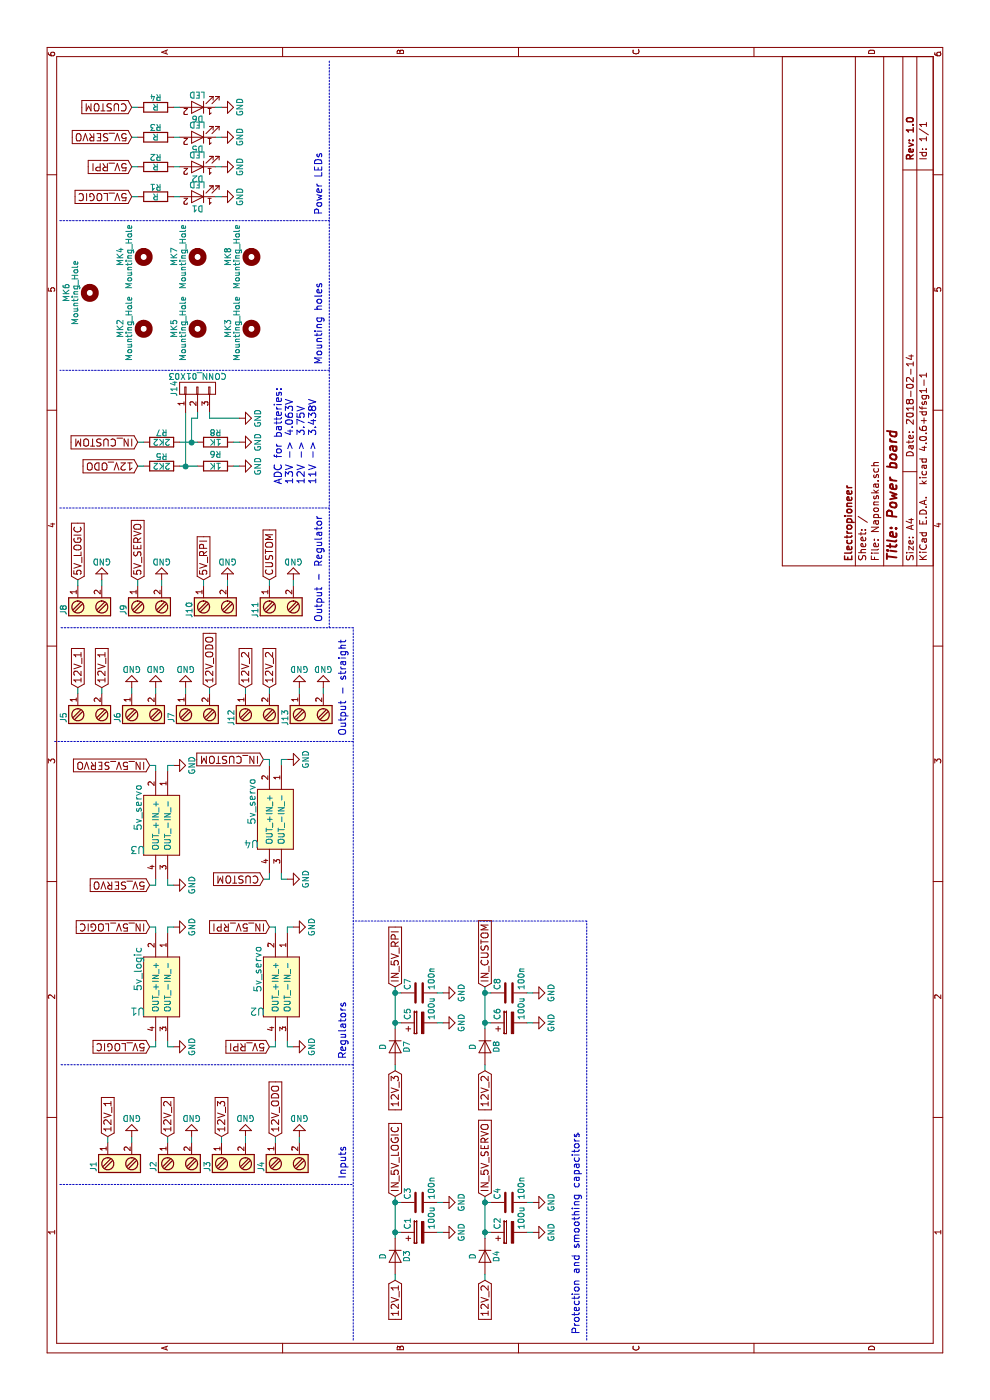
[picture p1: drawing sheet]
EESchema Schematic File Version 2
LIBS:power
LIBS:device
LIBS:transistors
LIBS:conn
LIBS:linear
LIBS:regul
LIBS:74xx
LIBS:cmos4000
LIBS:adc-dac
LIBS:memory
LIBS:xilinx
LIBS:microcontrollers
LIBS:dsp
LIBS:microchip
LIBS:analog_switches
LIBS:motorola
LIBS:texas
LIBS:intel
LIBS:audio
LIBS:interface
LIBS:digital-audio
LIBS:philips
LIBS:display
LIBS:cypress
LIBS:siliconi
LIBS:opto
LIBS:atmel
LIBS:contrib
LIBS:valves
LIBS:74xgxx
LIBS:ac-dc
LIBS:actel
LIBS:allegro
LIBS:Altera
LIBS:analog_devices
LIBS:battery_management
LIBS:bbd
LIBS:bosch
LIBS:brooktre
LIBS:cmos_ieee
LIBS:dc-dc
LIBS:diode
LIBS:elec-unifil
LIBS:ESD_Protection
LIBS:ftdi
LIBS:gennum
LIBS:graphic
LIBS:hc11
LIBS:ir
LIBS:Lattice
LIBS:leds
LIBS:logo
LIBS:maxim
LIBS:mechanical
LIBS:microchip_dspic33dsc
LIBS:microchip_pic10mcu
LIBS:microchip_pic12mcu
LIBS:microchip_pic16mcu
LIBS:microchip_pic18mcu
LIBS:microchip_pic24mcu
LIBS:microchip_pic32mcu
LIBS:modules
LIBS:motor_drivers
LIBS:motors
LIBS:msp430
LIBS:nordicsemi
LIBS:nxp
LIBS:nxp_armmcu
LIBS:onsemi
LIBS:Oscillators
LIBS:powerint
LIBS:Power_Management
LIBS:pspice
LIBS:references
LIBS:relays
LIBS:rfcom
LIBS:sensors
LIBS:silabs
LIBS:stm8
LIBS:stm32
LIBS:supertex
LIBS:switches
LIBS:transf
LIBS:triac_thyristor
LIBS:ttl_ieee
LIBS:video
LIBS:wiznet
LIBS:Worldsemi
LIBS:Xicor
LIBS:zetex
LIBS:Zilog
LIBS:naponska
LIBS:Naponska-cache
EELAYER 25 0
EELAYER END
$Descr A4 11693 8268
encoding utf-8
Sheet 1 1
Title "Power board"
Date "2018-02-14"
Rev "1.0"
Comp "Electropioneer"
Comment1 ""
Comment2 ""
Comment3 ""
Comment4 ""
$EndDescr
$Comp
L buck U1
U 1 1
P 3300 1350
F 0 "U1" H 3100 1300 60  0000 C CNN
F 1 "5v_logic" V 3100 1650 60  0000 C CNN
F 2 "buck:buck" H 3300 1350 60  0001 C CNN
F 3 "" H 3300 1350 60  0001 C CNN
	1    3300 1350
	0    1    1    0   
$EndComp
$Comp
L GND #PWR01
U 1 1
P 2200 1100
F 0 "#PWR01" H 2200 850 50  0001 C CNN
F 1 "GND" H 2200 950 50  0000 C CNN
F 2 "" H 2200 1100 50  0001 C CNN
F 3 "" H 2200 1100 50  0001 C CNN
	1    2200 1100
	0    -1   -1   0   
$EndComp
$Comp
L GND #PWR02
U 1 1
P 3950 1450
F 0 "#PWR02" H 3950 1200 50  0001 C CNN
F 1 "GND" H 3950 1300 50  0000 C CNN
F 2 "" H 3950 1450 50  0001 C CNN
F 3 "" H 3950 1450 50  0001 C CNN
	1    3950 1450
	1    0    0    -1  
$EndComp
$Comp
L GND #PWR03
U 1 1
P 2950 1450
F 0 "#PWR03" H 2950 1200 50  0001 C CNN
F 1 "GND" H 2950 1300 50  0000 C CNN
F 2 "" H 2950 1450 50  0001 C CNN
F 3 "" H 2950 1450 50  0001 C CNN
	1    2950 1450
	1    0    0    -1  
$EndComp
Text GLabel 2200 900  2    60   Input ~ 0
12V_1
Text GLabel 2950 1250 1    60   Input ~ 0
5V_LOGIC
$Comp
L GND #PWR04
U 1 1
P 2200 1600
F 0 "#PWR04" H 2200 1350 50  0001 C CNN
F 1 "GND" H 2200 1450 50  0000 C CNN
F 2 "" H 2200 1600 50  0001 C CNN
F 3 "" H 2200 1600 50  0001 C CNN
	1    2200 1600
	0    -1   -1   0   
$EndComp
Text GLabel 2200 1400 2    60   Input ~ 0
12V_2
$Comp
L buck U3
U 1 1
P 4650 1350
F 0 "U3" H 4450 1300 60  0000 C CNN
F 1 "5v_servo" V 4450 1650 60  0000 C CNN
F 2 "buck:buck" H 4650 1350 60  0001 C CNN
F 3 "" H 4650 1350 60  0001 C CNN
	1    4650 1350
	0    1    1    0   
$EndComp
$Comp
L GND #PWR05
U 1 1
P 5300 1450
F 0 "#PWR05" H 5300 1200 50  0001 C CNN
F 1 "GND" H 5300 1300 50  0000 C CNN
F 2 "" H 5300 1450 50  0001 C CNN
F 3 "" H 5300 1450 50  0001 C CNN
	1    5300 1450
	1    0    0    -1  
$EndComp
$Comp
L GND #PWR06
U 1 1
P 4300 1450
F 0 "#PWR06" H 4300 1200 50  0001 C CNN
F 1 "GND" H 4300 1300 50  0000 C CNN
F 2 "" H 4300 1450 50  0001 C CNN
F 3 "" H 4300 1450 50  0001 C CNN
	1    4300 1450
	1    0    0    -1  
$EndComp
Text GLabel 4300 1250 1    60   Input ~ 0
5V_SERVO
$Comp
L buck U2
U 1 1
P 3300 2350
F 0 "U2" H 3100 2300 60  0000 C CNN
F 1 "5v_servo" V 3100 2650 60  0000 C CNN
F 2 "buck:buck" H 3300 2350 60  0001 C CNN
F 3 "" H 3300 2350 60  0001 C CNN
	1    3300 2350
	0    1    1    0   
$EndComp
$Comp
L GND #PWR07
U 1 1
P 3950 2450
F 0 "#PWR07" H 3950 2200 50  0001 C CNN
F 1 "GND" H 3950 2300 50  0000 C CNN
F 2 "" H 3950 2450 50  0001 C CNN
F 3 "" H 3950 2450 50  0001 C CNN
	1    3950 2450
	1    0    0    -1  
$EndComp
$Comp
L GND #PWR08
U 1 1
P 2950 2450
F 0 "#PWR08" H 2950 2200 50  0001 C CNN
F 1 "GND" H 2950 2300 50  0000 C CNN
F 2 "" H 2950 2450 50  0001 C CNN
F 3 "" H 2950 2450 50  0001 C CNN
	1    2950 2450
	1    0    0    -1  
$EndComp
Text GLabel 2950 2250 1    60   Input ~ 0
5V_RPI
$Comp
L buck U4
U 1 1
P 4700 2300
F 0 "U4" H 4500 2250 60  0000 C CNN
F 1 "5v_servo" V 4500 2600 60  0000 C CNN
F 2 "buck:buck" H 4700 2300 60  0001 C CNN
F 3 "" H 4700 2300 60  0001 C CNN
	1    4700 2300
	0    1    1    0   
$EndComp
$Comp
L GND #PWR09
U 1 1
P 5350 2400
F 0 "#PWR09" H 5350 2150 50  0001 C CNN
F 1 "GND" H 5350 2250 50  0000 C CNN
F 2 "" H 5350 2400 50  0001 C CNN
F 3 "" H 5350 2400 50  0001 C CNN
	1    5350 2400
	1    0    0    -1  
$EndComp
$Comp
L GND #PWR010
U 1 1
P 4350 2400
F 0 "#PWR010" H 4350 2150 50  0001 C CNN
F 1 "GND" H 4350 2250 50  0000 C CNN
F 2 "" H 4350 2400 50  0001 C CNN
F 3 "" H 4350 2400 50  0001 C CNN
	1    4350 2400
	1    0    0    -1  
$EndComp
Text GLabel 4350 2200 1    60   Input ~ 0
CUSTOM
$Comp
L GND #PWR011
U 1 1
P 2200 2050
F 0 "#PWR011" H 2200 1800 50  0001 C CNN
F 1 "GND" H 2200 1900 50  0000 C CNN
F 2 "" H 2200 2050 50  0001 C CNN
F 3 "" H 2200 2050 50  0001 C CNN
	1    2200 2050
	0    -1   -1   0   
$EndComp
Text GLabel 2200 1850 2    60   Input ~ 0
12V_3
Text GLabel 2200 2300 2    60   Input ~ 0
12V_ODO
$Comp
L GND #PWR012
U 1 1
P 2200 2500
F 0 "#PWR012" H 2200 2250 50  0001 C CNN
F 1 "GND" H 2200 2350 50  0000 C CNN
F 2 "" H 2200 2500 50  0001 C CNN
F 3 "" H 2200 2500 50  0001 C CNN
	1    2200 2500
	0    -1   -1   0   
$EndComp
Text GLabel 5950 650  2    60   Input ~ 0
12V_1
$Comp
L GND #PWR013
U 1 1
P 5950 1300
F 0 "#PWR013" H 5950 1050 50  0001 C CNN
F 1 "GND" H 5950 1150 50  0000 C CNN
F 2 "" H 5950 1300 50  0001 C CNN
F 3 "" H 5950 1300 50  0001 C CNN
	1    5950 1300
	0    -1   -1   0   
$EndComp
Text GLabel 5950 1750 2    60   Input ~ 0
12V_ODO
$Comp
L GND #PWR014
U 1 1
P 5950 1550
F 0 "#PWR014" H 5950 1300 50  0001 C CNN
F 1 "GND" H 5950 1400 50  0000 C CNN
F 2 "" H 5950 1550 50  0001 C CNN
F 3 "" H 5950 1550 50  0001 C CNN
	1    5950 1550
	0    -1   -1   0   
$EndComp
Text GLabel 6850 650  2    60   Input ~ 0
5V_LOGIC
$Comp
L GND #PWR015
U 1 1
P 6850 850
F 0 "#PWR015" H 6850 600 50  0001 C CNN
F 1 "GND" H 6850 700 50  0000 C CNN
F 2 "" H 6850 850 50  0001 C CNN
F 3 "" H 6850 850 50  0001 C CNN
	1    6850 850 
	0    -1   -1   0   
$EndComp
$Comp
L GND #PWR016
U 1 1
P 6850 1350
F 0 "#PWR016" H 6850 1100 50  0001 C CNN
F 1 "GND" H 6850 1200 50  0000 C CNN
F 2 "" H 6850 1350 50  0001 C CNN
F 3 "" H 6850 1350 50  0001 C CNN
	1    6850 1350
	0    -1   -1   0   
$EndComp
Text GLabel 6850 1150 2    60   Input ~ 0
5V_SERVO
$Comp
L GND #PWR017
U 1 1
P 6850 1900
F 0 "#PWR017" H 6850 1650 50  0001 C CNN
F 1 "GND" H 6850 1750 50  0000 C CNN
F 2 "" H 6850 1900 50  0001 C CNN
F 3 "" H 6850 1900 50  0001 C CNN
	1    6850 1900
	0    -1   -1   0   
$EndComp
Text GLabel 6850 1700 2    60   Input ~ 0
5V_RPI
$Comp
L Screw_Terminal_1x02 J11
U 1 1
P 6600 2350
F 0 "J11" H 6600 2600 50  0000 C TNN
F 1 "OUTPUT_CUSTOM" V 6450 2350 50  0001 C TNN
F 2 "Connectors_Terminal_Blocks:TerminalBlock_Pheonix_MKDS1.5-2pol" H 6600 2125 50  0001 C CNN
F 3 "" H 6575 2350 50  0001 C CNN
	1    6600 2350
	1    0    0    -1  
$EndComp
Text GLabel 6850 2250 2    60   Input ~ 0
CUSTOM
$Comp
L GND #PWR018
U 1 1
P 6850 2450
F 0 "#PWR018" H 6850 2200 50  0001 C CNN
F 1 "GND" H 6850 2300 50  0000 C CNN
F 2 "" H 6850 2450 50  0001 C CNN
F 3 "" H 6850 2450 50  0001 C CNN
	1    6850 2450
	0    -1   -1   0   
$EndComp
$Comp
L Screw_Terminal_1x02 J10
U 1 1
P 6600 1800
F 0 "J10" H 6600 2050 50  0000 C TNN
F 1 "OUTPUT_RPI" V 6450 1800 50  0001 C TNN
F 2 "Connectors_Terminal_Blocks:TerminalBlock_Pheonix_MKDS1.5-2pol" H 6600 1575 50  0001 C CNN
F 3 "" H 6575 1800 50  0001 C CNN
	1    6600 1800
	1    0    0    -1  
$EndComp
$Comp
L Screw_Terminal_1x02 J9
U 1 1
P 6600 1250
F 0 "J9" H 6600 1500 50  0000 C TNN
F 1 "OUTPUT_SERVO" V 6450 1250 50  0001 C TNN
F 2 "Connectors_Terminal_Blocks:TerminalBlock_Pheonix_MKDS1.5-2pol" H 6600 1025 50  0001 C CNN
F 3 "" H 6575 1250 50  0001 C CNN
	1    6600 1250
	1    0    0    -1  
$EndComp
$Comp
L Screw_Terminal_1x02 J8
U 1 1
P 6600 750
F 0 "J8" H 6600 1000 50  0000 C TNN
F 1 "OUTPUT_5V" V 6450 750 50  0001 C TNN
F 2 "Connectors_Terminal_Blocks:TerminalBlock_Pheonix_MKDS1.5-2pol" H 6600 525 50  0001 C CNN
F 3 "" H 6575 750 50  0001 C CNN
	1    6600 750 
	1    0    0    -1  
$EndComp
$Comp
L Screw_Terminal_1x02 J1
U 1 1
P 1950 1000
F 0 "J1" H 1950 1250 50  0000 C TNN
F 1 "INPUT_1" V 1800 1000 50  0001 C TNN
F 2 "Connectors_Terminal_Blocks:TerminalBlock_Pheonix_MKDS1.5-2pol" H 1950 775 50  0001 C CNN
F 3 "" H 1925 1000 50  0001 C CNN
	1    1950 1000
	1    0    0    -1  
$EndComp
$Comp
L Screw_Terminal_1x02 J2
U 1 1
P 1950 1500
F 0 "J2" H 1950 1750 50  0000 C TNN
F 1 "INPUT_2" V 1800 1500 50  0001 C TNN
F 2 "Connectors_Terminal_Blocks:TerminalBlock_Pheonix_MKDS1.5-2pol" H 1950 1275 50  0001 C CNN
F 3 "" H 1925 1500 50  0001 C CNN
	1    1950 1500
	1    0    0    -1  
$EndComp
$Comp
L Screw_Terminal_1x02 J3
U 1 1
P 1950 1950
F 0 "J3" H 1950 2200 50  0000 C TNN
F 1 "INPUT_3" V 1800 1950 50  0001 C TNN
F 2 "Connectors_Terminal_Blocks:TerminalBlock_Pheonix_MKDS1.5-2pol" H 1950 1725 50  0001 C CNN
F 3 "" H 1925 1950 50  0001 C CNN
	1    1950 1950
	1    0    0    -1  
$EndComp
$Comp
L Screw_Terminal_1x02 J4
U 1 1
P 1950 2400
F 0 "J4" H 1950 2650 50  0000 C TNN
F 1 "INPUT_O" V 1800 2400 50  0001 C TNN
F 2 "Connectors_Terminal_Blocks:TerminalBlock_Pheonix_MKDS1.5-2pol" H 1950 2175 50  0001 C CNN
F 3 "" H 1925 2400 50  0001 C CNN
	1    1950 2400
	1    0    0    -1  
$EndComp
$Comp
L Screw_Terminal_1x02 J5
U 1 1
P 5700 750
F 0 "J5" H 5700 1000 50  0000 C TNN
F 1 "OUTPUT_12V_1" V 5550 750 50  0001 C TNN
F 2 "Connectors_Terminal_Blocks:TerminalBlock_Pheonix_MKDS1.5-2pol" H 5700 525 50  0001 C CNN
F 3 "" H 5675 750 50  0001 C CNN
	1    5700 750 
	1    0    0    -1  
$EndComp
$Comp
L Screw_Terminal_1x02 J6
U 1 1
P 5700 1200
F 0 "J6" H 5700 1450 50  0000 C TNN
F 1 "OUTPUT_12V_2" V 5550 1200 50  0001 C TNN
F 2 "Connectors_Terminal_Blocks:TerminalBlock_Pheonix_MKDS1.5-2pol" H 5700 975 50  0001 C CNN
F 3 "" H 5675 1200 50  0001 C CNN
	1    5700 1200
	1    0    0    -1  
$EndComp
$Comp
L Screw_Terminal_1x02 J7
U 1 1
P 5700 1650
F 0 "J7" H 5700 1900 50  0000 C TNN
F 1 "OUTPUT_O" V 5550 1650 50  0001 C TNN
F 2 "Connectors_Terminal_Blocks:TerminalBlock_Pheonix_MKDS1.5-2pol" H 5700 1425 50  0001 C CNN
F 3 "" H 5675 1650 50  0001 C CNN
	1    5700 1650
	1    0    0    -1  
$EndComp
Text GLabel 3950 1250 1    60   Input ~ 0
IN_5V_LOGIC
Text GLabel 5300 1250 1    60   Input ~ 0
IN_5V_SERVO
Text GLabel 3950 2250 1    60   Input ~ 0
IN_5V_RPI
Text GLabel 5350 2200 1    60   Input ~ 0
IN_CUSTOM
Text GLabel 1000 3300 0    60   Input ~ 0
12V_1
$Comp
L D D3
U 1 1
P 1200 3300
F 0 "D3" H 1200 3400 50  0000 C CNN
F 1 "D" H 1200 3200 50  0000 C CNN
F 2 "Diodes_SMD:D_SMB_Standard" H 1200 3300 50  0001 C CNN
F 3 "" H 1200 3300 50  0001 C CNN
	1    1200 3300
	-1   0    0    1   
$EndComp
$Comp
L CP C1
U 1 1
P 1400 3500
F 0 "C1" H 1425 3600 50  0000 L CNN
F 1 "100u" H 1425 3400 50  0000 L CNN
F 2 "Capacitors_SMD:CP_Elec_4x4.5" H 1438 3350 50  0001 C CNN
F 3 "" H 1400 3500 50  0001 C CNN
	1    1400 3500
	1    0    0    -1  
$EndComp
$Comp
L C C3
U 1 1
P 1650 3500
F 0 "C3" H 1675 3600 50  0000 L CNN
F 1 "100n" H 1675 3400 50  0000 L CNN
F 2 "Capacitors_SMD:C_0805" H 1688 3350 50  0001 C CNN
F 3 "" H 1650 3500 50  0001 C CNN
	1    1650 3500
	1    0    0    -1  
$EndComp
$Comp
L GND #PWR019
U 1 1
P 1400 3700
F 0 "#PWR019" H 1400 3450 50  0001 C CNN
F 1 "GND" H 1400 3550 50  0000 C CNN
F 2 "" H 1400 3700 50  0001 C CNN
F 3 "" H 1400 3700 50  0001 C CNN
	1    1400 3700
	1    0    0    -1  
$EndComp
$Comp
L GND #PWR020
U 1 1
P 1650 3700
F 0 "#PWR020" H 1650 3450 50  0001 C CNN
F 1 "GND" H 1650 3550 50  0000 C CNN
F 2 "" H 1650 3700 50  0001 C CNN
F 3 "" H 1650 3700 50  0001 C CNN
	1    1650 3700
	1    0    0    -1  
$EndComp
Text GLabel 1700 3300 2    60   Input ~ 0
IN_5V_LOGIC
$Comp
L D D4
U 1 1
P 1200 4050
F 0 "D4" H 1200 4150 50  0000 C CNN
F 1 "D" H 1200 3950 50  0000 C CNN
F 2 "Diodes_SMD:D_SMB_Standard" H 1200 4050 50  0001 C CNN
F 3 "" H 1200 4050 50  0001 C CNN
	1    1200 4050
	-1   0    0    1   
$EndComp
$Comp
L CP C2
U 1 1
P 1400 4250
F 0 "C2" H 1425 4350 50  0000 L CNN
F 1 "100u" H 1425 4150 50  0000 L CNN
F 2 "Capacitors_SMD:CP_Elec_4x4.5" H 1438 4100 50  0001 C CNN
F 3 "" H 1400 4250 50  0001 C CNN
	1    1400 4250
	1    0    0    -1  
$EndComp
$Comp
L C C4
U 1 1
P 1650 4250
F 0 "C4" H 1675 4350 50  0000 L CNN
F 1 "100n" H 1675 4150 50  0000 L CNN
F 2 "Capacitors_SMD:C_0805" H 1688 4100 50  0001 C CNN
F 3 "" H 1650 4250 50  0001 C CNN
	1    1650 4250
	1    0    0    -1  
$EndComp
$Comp
L GND #PWR021
U 1 1
P 1400 4450
F 0 "#PWR021" H 1400 4200 50  0001 C CNN
F 1 "GND" H 1400 4300 50  0000 C CNN
F 2 "" H 1400 4450 50  0001 C CNN
F 3 "" H 1400 4450 50  0001 C CNN
	1    1400 4450
	1    0    0    -1  
$EndComp
$Comp
L GND #PWR022
U 1 1
P 1650 4450
F 0 "#PWR022" H 1650 4200 50  0001 C CNN
F 1 "GND" H 1650 4300 50  0000 C CNN
F 2 "" H 1650 4450 50  0001 C CNN
F 3 "" H 1650 4450 50  0001 C CNN
	1    1650 4450
	1    0    0    -1  
$EndComp
Text GLabel 1000 4050 0    60   Input ~ 0
12V_2
Text GLabel 1700 4050 2    60   Input ~ 0
IN_5V_SERVO
$Comp
L D D7
U 1 1
P 2950 3300
F 0 "D7" H 2950 3400 50  0000 C CNN
F 1 "D" H 2950 3200 50  0000 C CNN
F 2 "Diodes_SMD:D_SMB_Standard" H 2950 3300 50  0001 C CNN
F 3 "" H 2950 3300 50  0001 C CNN
	1    2950 3300
	-1   0    0    1   
$EndComp
$Comp
L CP C5
U 1 1
P 3150 3500
F 0 "C5" H 3175 3600 50  0000 L CNN
F 1 "100u" H 3175 3400 50  0000 L CNN
F 2 "Capacitors_SMD:CP_Elec_4x4.5" H 3188 3350 50  0001 C CNN
F 3 "" H 3150 3500 50  0001 C CNN
	1    3150 3500
	1    0    0    -1  
$EndComp
$Comp
L C C7
U 1 1
P 3400 3500
F 0 "C7" H 3425 3600 50  0000 L CNN
F 1 "100n" H 3425 3400 50  0000 L CNN
F 2 "Capacitors_SMD:C_0805" H 3438 3350 50  0001 C CNN
F 3 "" H 3400 3500 50  0001 C CNN
	1    3400 3500
	1    0    0    -1  
$EndComp
$Comp
L GND #PWR023
U 1 1
P 3150 3700
F 0 "#PWR023" H 3150 3450 50  0001 C CNN
F 1 "GND" H 3150 3550 50  0000 C CNN
F 2 "" H 3150 3700 50  0001 C CNN
F 3 "" H 3150 3700 50  0001 C CNN
	1    3150 3700
	1    0    0    -1  
$EndComp
$Comp
L GND #PWR024
U 1 1
P 3400 3700
F 0 "#PWR024" H 3400 3450 50  0001 C CNN
F 1 "GND" H 3400 3550 50  0000 C CNN
F 2 "" H 3400 3700 50  0001 C CNN
F 3 "" H 3400 3700 50  0001 C CNN
	1    3400 3700
	1    0    0    -1  
$EndComp
$Comp
L D D8
U 1 1
P 2950 4050
F 0 "D8" H 2950 4150 50  0000 C CNN
F 1 "D" H 2950 3950 50  0000 C CNN
F 2 "Diodes_SMD:D_SMB_Standard" H 2950 4050 50  0001 C CNN
F 3 "" H 2950 4050 50  0001 C CNN
	1    2950 4050
	-1   0    0    1   
$EndComp
$Comp
L CP C6
U 1 1
P 3150 4250
F 0 "C6" H 3175 4350 50  0000 L CNN
F 1 "100u" H 3175 4150 50  0000 L CNN
F 2 "Capacitors_SMD:CP_Elec_4x4.5" H 3188 4100 50  0001 C CNN
F 3 "" H 3150 4250 50  0001 C CNN
	1    3150 4250
	1    0    0    -1  
$EndComp
$Comp
L C C8
U 1 1
P 3400 4250
F 0 "C8" H 3425 4350 50  0000 L CNN
F 1 "100n" H 3425 4150 50  0000 L CNN
F 2 "Capacitors_SMD:C_0805" H 3438 4100 50  0001 C CNN
F 3 "" H 3400 4250 50  0001 C CNN
	1    3400 4250
	1    0    0    -1  
$EndComp
$Comp
L GND #PWR025
U 1 1
P 3150 4450
F 0 "#PWR025" H 3150 4200 50  0001 C CNN
F 1 "GND" H 3150 4300 50  0000 C CNN
F 2 "" H 3150 4450 50  0001 C CNN
F 3 "" H 3150 4450 50  0001 C CNN
	1    3150 4450
	1    0    0    -1  
$EndComp
$Comp
L GND #PWR026
U 1 1
P 3400 4450
F 0 "#PWR026" H 3400 4200 50  0001 C CNN
F 1 "GND" H 3400 4300 50  0000 C CNN
F 2 "" H 3400 4450 50  0001 C CNN
F 3 "" H 3400 4450 50  0001 C CNN
	1    3400 4450
	1    0    0    -1  
$EndComp
Text GLabel 2750 3300 0    60   Input ~ 0
12V_3
Text GLabel 3450 3300 2    60   Input ~ 0
IN_5V_RPI
Text GLabel 2750 4050 0    60   Input ~ 0
12V_2
Text GLabel 3450 4050 2    60   Input ~ 0
IN_CUSTOM
$Comp
L R R1
U 1 1
P 10050 1300
F 0 "R1" V 10130 1300 50  0000 C CNN
F 1 "R" V 10050 1300 50  0000 C CNN
F 2 "Resistors_SMD:R_0805" V 9980 1300 50  0001 C CNN
F 3 "" H 10050 1300 50  0001 C CNN
	1    10050 1300
	1    0    0    -1  
$EndComp
$Comp
L LED D1
U 1 1
P 10050 1650
F 0 "D1" H 10050 1750 50  0000 C CNN
F 1 "LED" H 10050 1550 50  0000 C CNN
F 2 "LEDs:LED_0805" H 10050 1650 50  0001 C CNN
F 3 "" H 10050 1650 50  0001 C CNN
	1    10050 1650
	0    -1   -1   0   
$EndComp
$Comp
L GND #PWR027
U 1 1
P 10050 1850
F 0 "#PWR027" H 10050 1600 50  0001 C CNN
F 1 "GND" H 10050 1700 50  0000 C CNN
F 2 "" H 10050 1850 50  0001 C CNN
F 3 "" H 10050 1850 50  0001 C CNN
	1    10050 1850
	1    0    0    -1  
$EndComp
$Comp
L R R2
U 1 1
P 10300 1300
F 0 "R2" V 10380 1300 50  0000 C CNN
F 1 "R" V 10300 1300 50  0000 C CNN
F 2 "Resistors_SMD:R_0805" V 10230 1300 50  0001 C CNN
F 3 "" H 10300 1300 50  0001 C CNN
	1    10300 1300
	1    0    0    -1  
$EndComp
$Comp
L LED D2
U 1 1
P 10300 1650
F 0 "D2" H 10300 1750 50  0000 C CNN
F 1 "LED" H 10300 1550 50  0000 C CNN
F 2 "LEDs:LED_0805" H 10300 1650 50  0001 C CNN
F 3 "" H 10300 1650 50  0001 C CNN
	1    10300 1650
	0    -1   -1   0   
$EndComp
$Comp
L GND #PWR028
U 1 1
P 10300 1850
F 0 "#PWR028" H 10300 1600 50  0001 C CNN
F 1 "GND" H 10300 1700 50  0000 C CNN
F 2 "" H 10300 1850 50  0001 C CNN
F 3 "" H 10300 1850 50  0001 C CNN
	1    10300 1850
	1    0    0    -1  
$EndComp
$Comp
L R R3
U 1 1
P 10550 1300
F 0 "R3" V 10630 1300 50  0000 C CNN
F 1 "R" V 10550 1300 50  0000 C CNN
F 2 "Resistors_SMD:R_0805" V 10480 1300 50  0001 C CNN
F 3 "" H 10550 1300 50  0001 C CNN
	1    10550 1300
	1    0    0    -1  
$EndComp
$Comp
L LED D5
U 1 1
P 10550 1650
F 0 "D5" H 10550 1750 50  0000 C CNN
F 1 "LED" H 10550 1550 50  0000 C CNN
F 2 "LEDs:LED_0805" H 10550 1650 50  0001 C CNN
F 3 "" H 10550 1650 50  0001 C CNN
	1    10550 1650
	0    -1   -1   0   
$EndComp
$Comp
L GND #PWR029
U 1 1
P 10550 1850
F 0 "#PWR029" H 10550 1600 50  0001 C CNN
F 1 "GND" H 10550 1700 50  0000 C CNN
F 2 "" H 10550 1850 50  0001 C CNN
F 3 "" H 10550 1850 50  0001 C CNN
	1    10550 1850
	1    0    0    -1  
$EndComp
$Comp
L R R4
U 1 1
P 10800 1300
F 0 "R4" V 10880 1300 50  0000 C CNN
F 1 "R" V 10800 1300 50  0000 C CNN
F 2 "Resistors_SMD:R_0805" V 10730 1300 50  0001 C CNN
F 3 "" H 10800 1300 50  0001 C CNN
	1    10800 1300
	1    0    0    -1  
$EndComp
$Comp
L LED D6
U 1 1
P 10800 1650
F 0 "D6" H 10800 1750 50  0000 C CNN
F 1 "LED" H 10800 1550 50  0000 C CNN
F 2 "LEDs:LED_0805" H 10800 1650 50  0001 C CNN
F 3 "" H 10800 1650 50  0001 C CNN
	1    10800 1650
	0    -1   -1   0   
$EndComp
$Comp
L GND #PWR030
U 1 1
P 10800 1850
F 0 "#PWR030" H 10800 1600 50  0001 C CNN
F 1 "GND" H 10800 1700 50  0000 C CNN
F 2 "" H 10800 1850 50  0001 C CNN
F 3 "" H 10800 1850 50  0001 C CNN
	1    10800 1850
	1    0    0    -1  
$EndComp
Text GLabel 10050 1100 1    60   Input ~ 0
5V_LOGIC
Text GLabel 10300 1100 1    60   Input ~ 0
5V_RPI
Text GLabel 10550 1100 1    60   Input ~ 0
5V_SERVO
Text GLabel 10800 1100 1    60   Input ~ 0
CUSTOM
Text GLabel 5950 850  2    60   Input ~ 0
12V_1
$Comp
L GND #PWR031
U 1 1
P 5950 1100
F 0 "#PWR031" H 5950 850 50  0001 C CNN
F 1 "GND" H 5950 950 50  0000 C CNN
F 2 "" H 5950 1100 50  0001 C CNN
F 3 "" H 5950 1100 50  0001 C CNN
	1    5950 1100
	0    -1   -1   0   
$EndComp
$Comp
L GND #PWR032
U 1 1
P 5950 2700
F 0 "#PWR032" H 5950 2450 50  0001 C CNN
F 1 "GND" H 5950 2550 50  0000 C CNN
F 2 "" H 5950 2700 50  0001 C CNN
F 3 "" H 5950 2700 50  0001 C CNN
	1    5950 2700
	0    -1   -1   0   
$EndComp
$Comp
L Screw_Terminal_1x02 J12
U 1 1
P 5700 2150
F 0 "J12" H 5700 2400 50  0000 C TNN
F 1 "OUTPUT_12V_1" V 5550 2150 50  0001 C TNN
F 2 "Connectors_Terminal_Blocks:TerminalBlock_Pheonix_MKDS1.5-2pol" H 5700 1925 50  0001 C CNN
F 3 "" H 5675 2150 50  0001 C CNN
	1    5700 2150
	1    0    0    -1  
$EndComp
$Comp
L Screw_Terminal_1x02 J13
U 1 1
P 5700 2600
F 0 "J13" H 5700 2850 50  0000 C TNN
F 1 "OUTPUT_12V_2" V 5550 2600 50  0001 C TNN
F 2 "Connectors_Terminal_Blocks:TerminalBlock_Pheonix_MKDS1.5-2pol" H 5700 2375 50  0001 C CNN
F 3 "" H 5675 2600 50  0001 C CNN
	1    5700 2600
	1    0    0    -1  
$EndComp
$Comp
L GND #PWR033
U 1 1
P 5950 2500
F 0 "#PWR033" H 5950 2250 50  0001 C CNN
F 1 "GND" H 5950 2350 50  0000 C CNN
F 2 "" H 5950 2500 50  0001 C CNN
F 3 "" H 5950 2500 50  0001 C CNN
	1    5950 2500
	0    -1   -1   0   
$EndComp
Text GLabel 5950 2050 2    60   Input ~ 0
12V_2
Text GLabel 5950 2250 2    60   Input ~ 0
12V_2
$Comp
L Mounting_Hole MK2
U 1 1
P 8950 1200
F 0 "MK2" H 8950 1400 50  0000 C CNN
F 1 "Mounting_Hole" H 8950 1325 50  0000 C CNN
F 2 "Mounting_Holes:MountingHole_3.2mm_M3_Pad_Via" H 8950 1200 50  0001 C CNN
F 3 "" H 8950 1200 50  0001 C CNN
	1    8950 1200
	1    0    0    -1  
$EndComp
$Comp
L Mounting_Hole MK4
U 1 1
P 9550 1200
F 0 "MK4" H 9550 1400 50  0000 C CNN
F 1 "Mounting_Hole" H 9550 1325 50  0000 C CNN
F 2 "Mounting_Holes:MountingHole_3.2mm_M3_Pad_Via" H 9550 1200 50  0001 C CNN
F 3 "" H 9550 1200 50  0001 C CNN
	1    9550 1200
	1    0    0    -1  
$EndComp
$Comp
L Mounting_Hole MK5
U 1 1
P 8950 1650
F 0 "MK5" H 8950 1850 50  0000 C CNN
F 1 "Mounting_Hole" H 8950 1775 50  0000 C CNN
F 2 "Mounting_Holes:MountingHole_3.2mm_M3_Pad_Via" H 8950 1650 50  0001 C CNN
F 3 "" H 8950 1650 50  0001 C CNN
	1    8950 1650
	1    0    0    -1  
$EndComp
$Comp
L Mounting_Hole MK7
U 1 1
P 9550 1650
F 0 "MK7" H 9550 1850 50  0000 C CNN
F 1 "Mounting_Hole" H 9550 1775 50  0000 C CNN
F 2 "Mounting_Holes:MountingHole_3.2mm_M3_Pad_Via" H 9550 1650 50  0001 C CNN
F 3 "" H 9550 1650 50  0001 C CNN
	1    9550 1650
	1    0    0    -1  
$EndComp
$Comp
L Mounting_Hole MK6
U 1 1
P 9250 750
F 0 "MK6" H 9250 950 50  0000 C CNN
F 1 "Mounting_Hole" H 9250 875 50  0000 C CNN
F 2 "Mounting_Holes:MountingHole_3.2mm_M3_Pad_Via" H 9250 750 50  0001 C CNN
F 3 "" H 9250 750 50  0001 C CNN
	1    9250 750 
	1    0    0    -1  
$EndComp
$Comp
L Mounting_Hole MK3
U 1 1
P 8950 2100
F 0 "MK3" H 8950 2300 50  0000 C CNN
F 1 "Mounting_Hole" H 8950 2225 50  0000 C CNN
F 2 "Mounting_Holes:MountingHole_3.2mm_M3_Pad_Via" H 8950 2100 50  0001 C CNN
F 3 "" H 8950 2100 50  0001 C CNN
	1    8950 2100
	1    0    0    -1  
$EndComp
$Comp
L Mounting_Hole MK8
U 1 1
P 9550 2100
F 0 "MK8" H 9550 2300 50  0000 C CNN
F 1 "Mounting_Hole" H 9550 2225 50  0000 C CNN
F 2 "Mounting_Holes:MountingHole_3.2mm_M3_Pad_Via" H 9550 2100 50  0001 C CNN
F 3 "" H 9550 2100 50  0001 C CNN
	1    9550 2100
	1    0    0    -1  
$EndComp
$Comp
L R R5
U 1 1
P 7800 1350
F 0 "R5" V 7880 1350 50  0000 C CNN
F 1 "2K2" V 7800 1350 50  0000 C CNN
F 2 "Resistors_SMD:R_0805" V 7730 1350 50  0001 C CNN
F 3 "" H 7800 1350 50  0001 C CNN
	1    7800 1350
	1    0    0    -1  
$EndComp
$Comp
L GND #PWR034
U 1 1
P 7800 2000
F 0 "#PWR034" H 7800 1750 50  0001 C CNN
F 1 "GND" H 7800 1850 50  0000 C CNN
F 2 "" H 7800 2000 50  0001 C CNN
F 3 "" H 7800 2000 50  0001 C CNN
	1    7800 2000
	1    0    0    -1  
$EndComp
$Comp
L GND #PWR035
U 1 1
P 8000 2000
F 0 "#PWR035" H 8000 1750 50  0001 C CNN
F 1 "GND" H 8000 1850 50  0000 C CNN
F 2 "" H 8000 2000 50  0001 C CNN
F 3 "" H 8000 2000 50  0001 C CNN
	1    8000 2000
	1    0    0    -1  
$EndComp
$Comp
L R R7
U 1 1
P 8000 1350
F 0 "R7" V 8080 1350 50  0000 C CNN
F 1 "2K2" V 8000 1350 50  0000 C CNN
F 2 "Resistors_SMD:R_0805" V 7930 1350 50  0001 C CNN
F 3 "" H 8000 1350 50  0001 C CNN
	1    8000 1350
	1    0    0    -1  
$EndComp
$Comp
L R R6
U 1 1
P 7800 1800
F 0 "R6" V 7900 1800 50  0000 C CNN
F 1 "1K" V 7800 1800 50  0000 C CNN
F 2 "Resistors_SMD:R_0805" V 7730 1800 50  0001 C CNN
F 3 "" H 7800 1800 50  0001 C CNN
	1    7800 1800
	1    0    0    -1  
$EndComp
$Comp
L R R8
U 1 1
P 8000 1800
F 0 "R8" V 8080 1800 50  0000 C CNN
F 1 "1K" V 8000 1800 50  0000 C CNN
F 2 "Resistors_SMD:R_0805" V 7930 1800 50  0001 C CNN
F 3 "" H 8000 1800 50  0001 C CNN
	1    8000 1800
	1    0    0    -1  
$EndComp
Wire Wire Line
	2200 900  2150 900 
Wire Wire Line
	2200 1100 2150 1100
Wire Wire Line
	3900 1300 3950 1300
Wire Wire Line
	3950 1300 3950 1250
Wire Wire Line
	3900 1400 3950 1400
Wire Wire Line
	3950 1400 3950 1450
Wire Wire Line
	2950 1250 2950 1300
Wire Wire Line
	2950 1300 3000 1300
Wire Wire Line
	2950 1450 2950 1400
Wire Wire Line
	2950 1400 3000 1400
Wire Wire Line
	2200 1400 2150 1400
Wire Wire Line
	2200 1600 2150 1600
Wire Wire Line
	5250 1300 5300 1300
Wire Wire Line
	5300 1300 5300 1250
Wire Wire Line
	5250 1400 5300 1400
Wire Wire Line
	5300 1400 5300 1450
Wire Wire Line
	4300 1250 4300 1300
Wire Wire Line
	4300 1300 4350 1300
Wire Wire Line
	4300 1450 4300 1400
Wire Wire Line
	4300 1400 4350 1400
Wire Wire Line
	3900 2300 3950 2300
Wire Wire Line
	3950 2300 3950 2250
Wire Wire Line
	3900 2400 3950 2400
Wire Wire Line
	3950 2400 3950 2450
Wire Wire Line
	2950 2250 2950 2300
Wire Wire Line
	2950 2300 3000 2300
Wire Wire Line
	2950 2450 2950 2400
Wire Wire Line
	2950 2400 3000 2400
Wire Wire Line
	5300 2250 5350 2250
Wire Wire Line
	5350 2250 5350 2200
Wire Wire Line
	5300 2350 5350 2350
Wire Wire Line
	5350 2350 5350 2400
Wire Wire Line
	4350 2200 4350 2250
Wire Wire Line
	4350 2250 4400 2250
Wire Wire Line
	4350 2400 4350 2350
Wire Wire Line
	4350 2350 4400 2350
Wire Wire Line
	2200 1850 2150 1850
Wire Wire Line
	2200 2050 2150 2050
Wire Wire Line
	2150 2300 2200 2300
Wire Wire Line
	2150 2500 2200 2500
Wire Wire Line
	5950 650  5900 650 
Wire Wire Line
	5900 1100 5950 1100
Wire Wire Line
	5950 1300 5900 1300
Wire Wire Line
	5950 1550 5900 1550
Wire Wire Line
	5950 1750 5900 1750
Wire Wire Line
	6800 650  6850 650 
Wire Wire Line
	6800 850  6850 850 
Wire Wire Line
	6800 1150 6850 1150
Wire Wire Line
	6800 1350 6850 1350
Wire Wire Line
	6800 1700 6850 1700
Wire Wire Line
	6800 1900 6850 1900
Wire Wire Line
	6800 2250 6850 2250
Wire Wire Line
	6800 2450 6850 2450
Wire Wire Line
	1350 3300 1700 3300
Wire Wire Line
	1400 3300 1400 3350
Wire Wire Line
	1650 3300 1650 3350
Connection ~ 1400 3300
Wire Wire Line
	1400 3650 1400 3700
Wire Wire Line
	1650 3650 1650 3700
Wire Wire Line
	1000 3300 1050 3300
Connection ~ 1650 3300
Wire Wire Line
	1350 4050 1700 4050
Wire Wire Line
	1400 4050 1400 4100
Wire Wire Line
	1650 4050 1650 4100
Connection ~ 1400 4050
Wire Wire Line
	1400 4400 1400 4450
Wire Wire Line
	1650 4400 1650 4450
Wire Wire Line
	1000 4050 1050 4050
Connection ~ 1650 4050
Wire Wire Line
	3100 3300 3450 3300
Wire Wire Line
	3150 3300 3150 3350
Wire Wire Line
	3400 3300 3400 3350
Connection ~ 3150 3300
Wire Wire Line
	3150 3650 3150 3700
Wire Wire Line
	3400 3650 3400 3700
Wire Wire Line
	2750 3300 2800 3300
Connection ~ 3400 3300
Wire Wire Line
	3100 4050 3450 4050
Wire Wire Line
	3150 4050 3150 4100
Wire Wire Line
	3400 4050 3400 4100
Connection ~ 3150 4050
Wire Wire Line
	3150 4400 3150 4450
Wire Wire Line
	3400 4400 3400 4450
Wire Wire Line
	2750 4050 2800 4050
Connection ~ 3400 4050
Wire Wire Line
	10050 1100 10050 1150
Wire Wire Line
	10050 1450 10050 1500
Wire Wire Line
	10050 1800 10050 1850
Wire Wire Line
	10300 1100 10300 1150
Wire Wire Line
	10300 1450 10300 1500
Wire Wire Line
	10300 1800 10300 1850
Wire Wire Line
	10550 1100 10550 1150
Wire Wire Line
	10550 1450 10550 1500
Wire Wire Line
	10550 1800 10550 1850
Wire Wire Line
	10800 1100 10800 1150
Wire Wire Line
	10800 1450 10800 1500
Wire Wire Line
	10800 1800 10800 1850
Wire Wire Line
	5950 850  5900 850 
Wire Wire Line
	5950 2050 5900 2050
Wire Wire Line
	5900 2500 5950 2500
Wire Wire Line
	5950 2700 5900 2700
Wire Wire Line
	5950 2250 5900 2250
Wire Wire Line
	7800 1150 7800 1200
Wire Wire Line
	8000 1200 8000 1150
Wire Wire Line
	7800 1500 7800 1650
Wire Wire Line
	7800 1550 8250 1550
Wire Wire Line
	8000 1500 8000 1650
Connection ~ 8000 1600
Connection ~ 7800 1550
Wire Wire Line
	7800 1950 7800 2000
Wire Wire Line
	8000 1950 8000 2000
$Comp
L CONN_01X03 J14
U 1 1
P 8450 1650
F 0 "J14" H 8450 1850 50  0000 C CNN
F 1 "CONN_01X03" V 8550 1650 50  0000 C CNN
F 2 "Pin_Headers:Pin_Header_Straight_1x03_Pitch2.54mm" H 8450 1650 50  0001 C CNN
F 3 "" H 8450 1650 50  0001 C CNN
	1    8450 1650
	1    0    0    -1  
$EndComp
Wire Wire Line
	8000 1600 8200 1600
Wire Wire Line
	8200 1600 8200 1650
Wire Wire Line
	8200 1650 8250 1650
Wire Wire Line
	8250 1750 8200 1750
Wire Wire Line
	8200 1750 8200 2000
$Comp
L GND #PWR036
U 1 1
P 8200 2000
F 0 "#PWR036" H 8200 1750 50  0001 C CNN
F 1 "GND" H 8200 1850 50  0000 C CNN
F 2 "" H 8200 2000 50  0001 C CNN
F 3 "" H 8200 2000 50  0001 C CNN
	1    8200 2000
	1    0    0    -1  
$EndComp
Text GLabel 8000 1150 1    60   Input ~ 0
IN_CUSTOM
Text GLabel 7800 1150 1    60   Input ~ 0
12V_ODO
Text Notes 7650 2650 0    60   ~ 0
ADC for batteries:\n13V -> 4.063V\n12V -> 3.75V\n11V -> 3.438V\n
Wire Notes Line
	7450 500  7450 2750
Wire Notes Line
	6450 2750 11200 2750
Wire Notes Line
	8600 2750 8600 500 
Wire Notes Line
	9850 500  9850 2750
Text Notes 8650 2700 0    60   ~ 0
Mounting holes\n
Text Notes 9900 2700 0    60   ~ 0
Power LEDs
Wire Notes Line
	6450 2950 6450 500 
Text Notes 6500 2700 0    60   ~ 0
Output - Regulator
Wire Notes Line
	500  2950 6450 2950
Wire Notes Line
	5500 2950 5500 450 
Text Notes 5550 2900 0    60   ~ 0
Output - straight
Wire Notes Line
	2800 2950 2800 500 
Text Notes 2850 2900 0    60   ~ 0
Regulators
Wire Notes Line
	500  4900 4000 4900
Wire Notes Line
	4000 4900 4000 2950
Text Notes 550  4850 0    60   ~ 0
Protection and smoothing capacitors
Wire Notes Line
	1800 500  1800 2950
Text Notes 1850 2900 0    60   ~ 0
Inputs\n
$EndSCHEMATC
